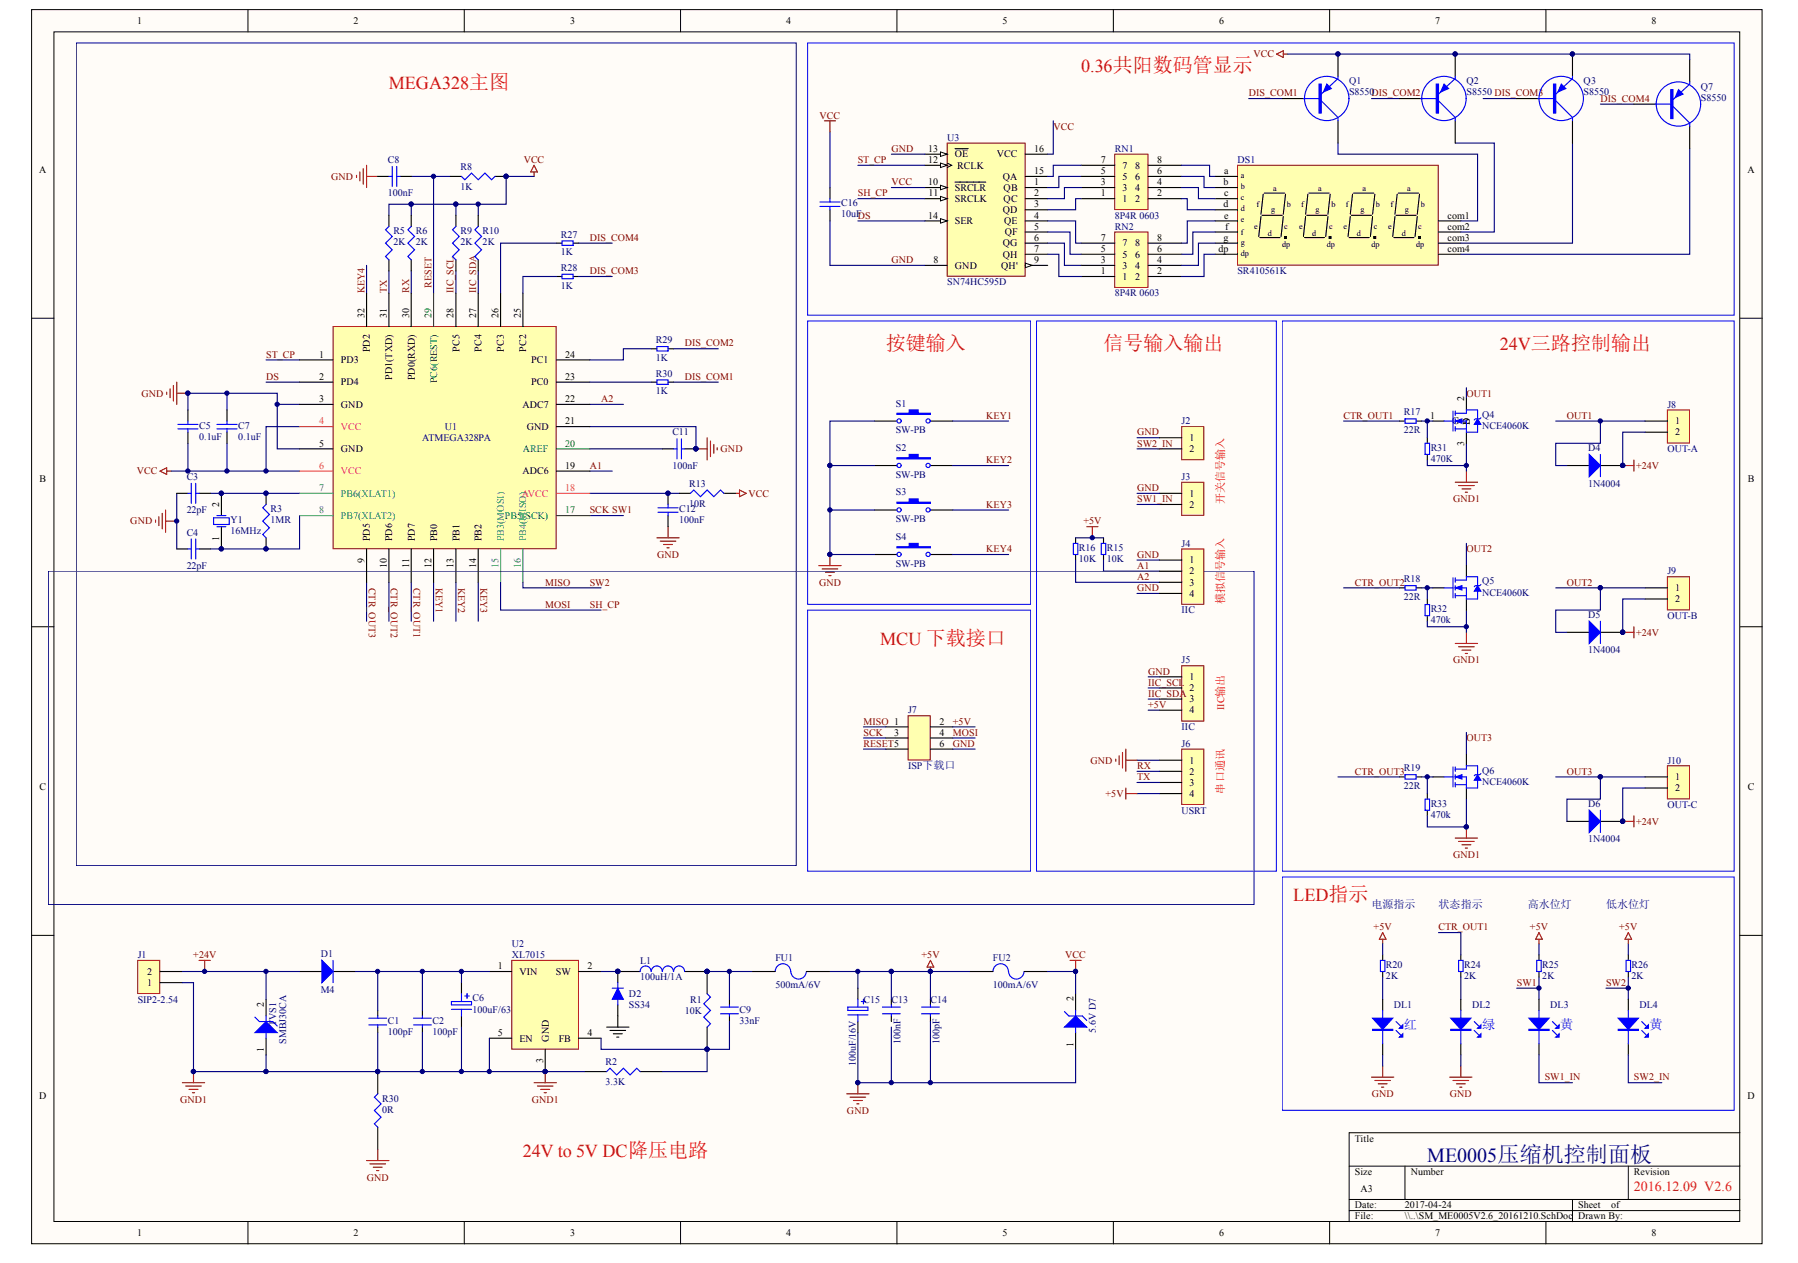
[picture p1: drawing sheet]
# Altium schematic sheet SM_ME0005V2.6_20161210.SchDoc
size A3

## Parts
(Parts that share a designator on the sheet are numbered #1, #2 ... from top to bottom, then left to right.)
C1  100pF  [0805C]
C2  100pF  [0805C]
C3  22pF  [0805c]
C4  22pF  [0805c]
C5  0.1uF  [0805c]
C6  100uF/63V_E  [SMD-EC-F8]
C7  0.1uF  [0805c]
C8  100nF  [0805c]
C9  33nF  [0805C]
C11  100nF  [0805c]
C12  100nF  [0805c]
C13  100nF  [0805C]
C14  100pF  [0805C]
C15  100uF/16V  [SMD-EC-F6.3]
C16  10uF  [0805c]
D1  M4  [D7227]
D2  SS34  [DIODE-SMA]
D4  1N4004  [D7227]
D5  1N4004  [D7227]
D6  1N4004  [D7227]
D7  5.6V  [LC-SMA(DO-214AC)_S4]
DL1  红  [LED-3]
DL2  绿  [LED-3]
DL3  黄  [LED-3]
DL4  黄  [LED-3]
DS1  SR410561K  [SR410361]
FU1  500mA/6V  [F0805]
FU2  100mA/6V  [F0805]
J1  SIP2-2.54  [CH3.96-2P]
J2  SIP2-2.54  [SIP-2L]  (value not drawn)
J3  SIP2-2.54  [SIP-2L]  (value not drawn)
J4  IIC  [SIP-4L]
J5  IIC  [SIP-4L]
J6  USRT  [SIP-4L]
J7  ISP下载口  [DIP6-2.54]
J8  OUT-A  [CH3.96-2P]
J9  OUT-B  [CH3.96-2P]
J10  OUT-C  [CH3.96-2P]
L1  100uH/1A  [LS1]
Q1  S8550  [SOT-23_B]
Q2  S8550  [SOT-23_B]
Q3  S8550  [SOT-23_B]
Q4  NCE4060K  [TO-252-3S]
Q5  NCE4060K  [TO-252-3S]
Q6  NCE4060K  [TO-252-3S]
Q7  S8550  [SOT-23_B]
R1  10K  [0805R]
R2  3.3K  [0805R]
R3  1MR  [0805R]
R5  2K  [0805R]
R6  2K  [0805R]
R8  1K  [0805R]
R9  2K  [0805R]
R10  2K  [0805R]
R13  10R  [0805R]
R15  10K  [0805R]
R16  10K  [0805R]
R17  22R  [0805R]
R18  22R  [0805R]
R19  22R  [0805R]
R20  2K  [0805R]
R24  2K  [0805R]
R25  2K  [0805R]
R26  2K  [0805R]
R27  1K  [0805R]
R28  1K  [0805R]
R29  1K  [0805R]
R30#1  1K  [0805R]
R30#2  0R  [0805R]
R31  470K  [0805R]
R32  470k  [0805R]
R33  470k  [0805R]
RN1  8P4R 0603  [8P4R_0603]
RN2  8P4R 0603  [8P4R_0603]
S1  SW-PB  [BUTTON_SMT_6*6]
S2  SW-PB  [BUTTON_SMT_6*6]
S3  SW-PB  [BUTTON_SMT_6*6]
S4  SW-PB  [BUTTON_SMT_6*6]
TVS1  SMBJ30CA  [LC-SMA(DO-214AC)_S5]
U1  ATMEGA328PA  [TQFP32]
U2  XL7015  [TO-252-5L]
U3  SN74HC595D  [SO-16N]
Y1  16MHz  [SMT5032]

## Blocks framed on the sheet
MEGA328主图: C3-C5 C7 C8 C11 C12 R3 R5 R6 R8-R10 R13 R27-R29 R30#1 U1 Y1
0.36共阳数码管显示: C16 DS1 Q1-Q3 Q7 RN1 RN2 U3
按键输入: S1-S4
信号输入输出: J2-J6 R15 R16
24V三路控制输出: D4-D6 J8-J10 Q4-Q6 R17-R19 R31-R33
MCU 下载接口: J7
LEDָʾ: DL1-DL4 R20 R24-R26

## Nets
+5V: C13.1 C14.1 C15.1 FU1.2 FU2.1 J5.4 J6.4 J7.2 R15.2 R16.2 R20.2 R25.2 R26.2
+24V: D1.A D4.K D5.K D6.K J1.2 J8.2 J9.2 J10.2 TVS1.2(K)
GND: C3.1 C4.1 C5.1 C7.1 C8.1 C11.2 C12.1 C14.2 C15.2 C16.1 D2.1(A) D7.1(A) DL1.K DL2.K J2.1 J3.1 J4.1 J4.4 J5.1 J6.1 J7.6 R30#2.1 S1.1 S2.1 S3.1 S4.1 U1.3(GND) U1.5(GND) U1.21(GND) U3.8(GND) U3.13(~{OE})
GND1: C1.2 C2.2 C6.2 J1.1 Q4.3(S) Q5.3(S) Q6.3(S) R2.1 R30#2.2 R31.1 R32.1 R33.1 TVS1.1(A) U2.3(GND) U2.5(EN)
VCC: C5.2 C7.2 C16.2 D7.2(K) FU2.2 Q1.2(E) Q2.2(E) Q3.2(E) Q7.2(E) R5.2 R6.2 R8.1 R9.2 R10.2 R13.2 U1.4(VCC) U1.6(VCC) U3.10(~{SRCLR}) U3.16(VCC)
A1: J4.2 R15.1 U1.19(ADC6)
A2: J4.3 R16.1 U1.22(ADC7)
CTR_OUT1: R17.1 R24.2 U1.11(PD7)
CTR_OUT2: R18.1 U1.10(PD6)
CTR_OUT3: R19.1 U1.9(PD5)
DIS_COM1: Q1.1(B) R30#1.1
DIS_COM2: Q2.1(B) R29.1
DIS_COM3: Q3.1(B) R28.1
DIS_COM4: Q7.1(B) R27.1
DS: U1.2(PD4) U3.14(SER)
IIC_SCL: J5.2 R9.1 U1.28(PC5)
IIC_SDA: J5.3 R10.1 U1.27(PC4)
KEY1: S1.2 U1.12(PB0)
KEY2: S2.2 U1.13(PB1)
KEY3: S3.2 U1.14(PB2)
KEY4: S4.2 U1.32(PD2)
MISO: DL4.A J7.1 R26.1 U1.16(PB4(MISO))  [also labelled SW2]
MOSI: J7.4 U1.15(PB3(MOSI)) U3.11(SRCLK)  [also labelled SH_CP]
OUT1: D4.A J8.1 Q4.2(D)
OUT2: D5.A J9.1 Q5.2(D)
OUT3: D6.A J10.1 Q6.2(D)
RESET: C8.2 J7.5 R8.2 U1.29(PC6(REST))
RX: J6.2 R6.1 U1.30(PD0(RXD))
SCK: DL3.A J7.3 R25.1 U1.17(PB5(SCK))  [also labelled SW1]
ST_CP: U1.1(PD3) U3.12(RCLK)
SW1_IN: DL3.K J3.2
SW2_IN: DL4.K J2.2
TX: J6.3 R5.1 U1.31(PD1(TXD))
NetC1_1: C1.1 C2.1 C6.1 D1.K U2.1(VIN)
NetC3_2: C3.2 R3.2 U1.7(PB6(XLAT1)) Y1.2(OSC2)
NetC4_2: C4.2 R3.1 U1.8(PB7(XLAT2)) Y1.1(OSC1)
NetC9_1: C9.1 FU1.1 L1.2 R1.1
NetC9_2: C9.2 R1.2 R2.2 U2.4(FB)
NetC11_1: C11.1 U1.20(AREF)
NetC12_2: C12.2 R13.1 U1.18(AVCC)
NetD2_2: D2.2(K) L1.1 U2.2(SW)
NetDL1_A: DL1.A R20.1
NetDL2_A: DL2.A R24.1
NetDS1_a: DS1.a RN1.8
NetDS1_b: DS1.b RN1.6
NetDS1_c: DS1.c RN1.4
NetDS1_com1: DS1.com1 Q1.3(C)
NetDS1_com2: DS1.com2 Q2.3(C)
NetDS1_com3: DS1.com3 Q3.3(C)
NetDS1_com4: DS1.com4 Q7.3(C)
NetDS1_d: DS1.d RN1.2
NetDS1_dp: DS1.dp RN2.2
NetDS1_e: DS1.e RN2.8
NetDS1_f: DS1.f RN2.6
NetDS1_g: DS1.g RN2.4
NetQ4_1: Q4.1(G) R17.2 R31.2
NetQ5_1: Q5.1(G) R18.2 R32.2
NetQ6_1: Q6.1(G) R19.2 R33.2
NetR27_2: R27.2 U1.26(PC3)
NetR28_2: R28.2 U1.25(PC2)
NetR29_2: R29.2 U1.24(PC1)
NetR30#1_2: R30#1.2 U1.23(PC0)
NetRN1_1: RN1.1 U3.3(QD)
NetRN1_3: RN1.3 U3.2(QC)
NetRN1_5: RN1.5 U3.1(QB)
NetRN1_7: RN1.7 U3.15(QA)
NetRN2_1: RN2.1 U3.7(QH)
NetRN2_3: RN2.3 U3.6(QG)
NetRN2_5: RN2.5 U3.5(QF)
NetRN2_7: RN2.7 U3.4(QE)

Not connected (* = marked no-connect by the designer): C13 2; U3 9(QH')

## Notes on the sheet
- 开关信号输入
- (near J4) 模拟信号输入
- (near J5) IIC输出
- (near J6) 串口通讯
- 电源指示
- ״ָ̬ʾ
- 高水位灯
- 低水位灯
- 24V to 5V DC降压电路
- ME0005压缩机控制面板
- 2016.12.09  V2.6
